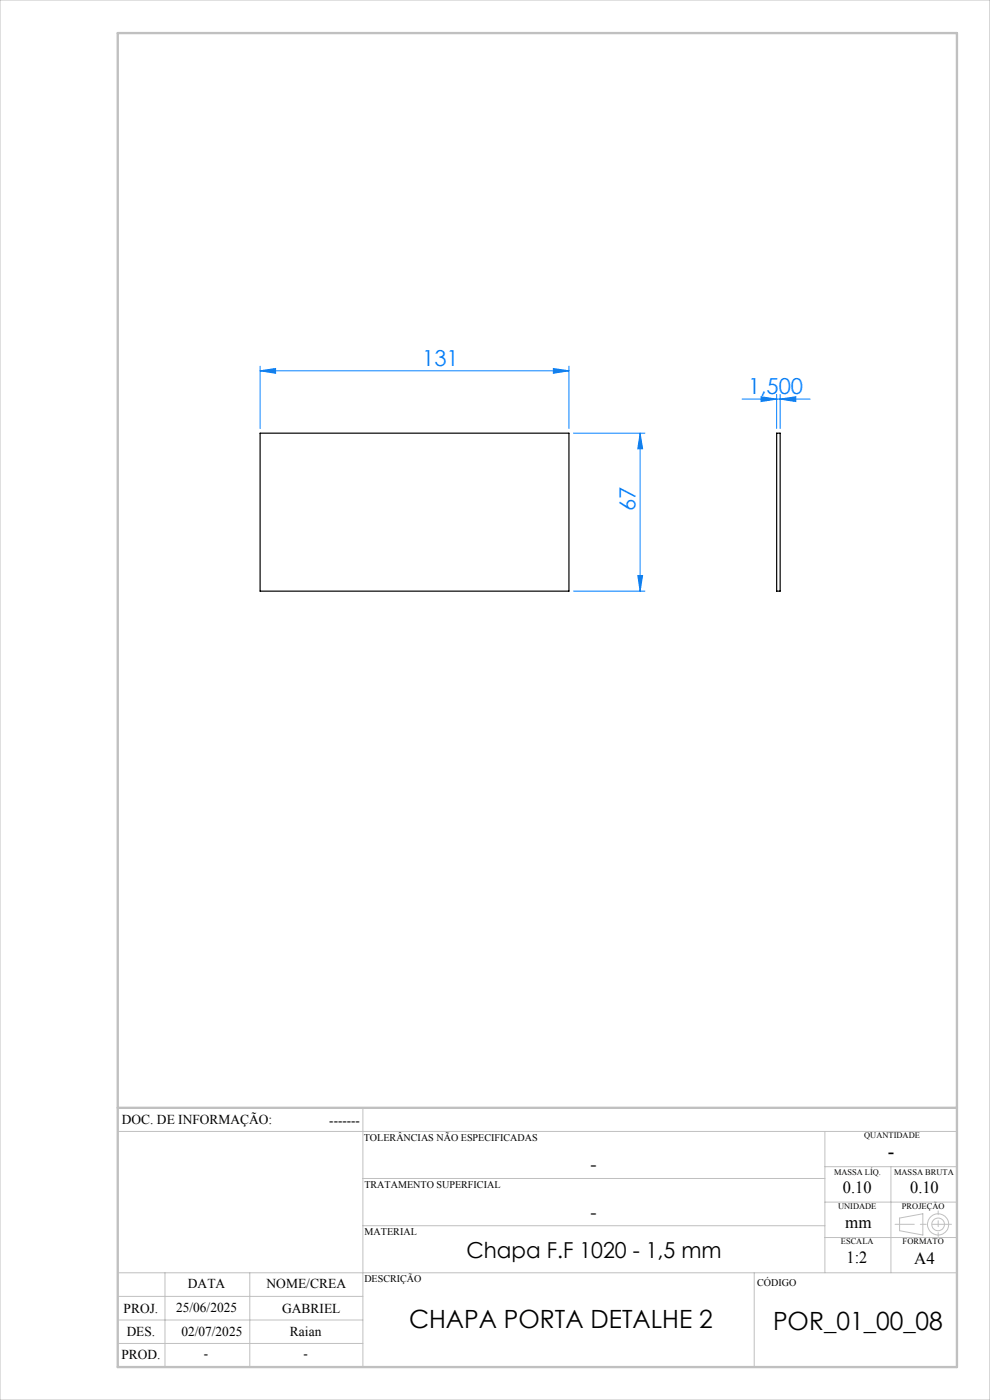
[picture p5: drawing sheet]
<svg xmlns="http://www.w3.org/2000/svg" width="210mm" height="297mm" viewBox="0 0 210 297" stroke-linecap="round" stroke-linejoin="round" font-family="sans-serif">
<g fill="none" stroke="#c0c0c0" stroke-width=".21">
<path d="M0 0h210v297h-210zM77 235v55M25 240h178M77 250h98M175 240v30M175 255h28M175 247.5h28M189 247.5v22.5M190.8 258.4l5-.9v4.5l-5-.9zM25 275h52M25 270h178M35 270v20"/>
<path d="M53 270v20M77 260h98M160 270v20M175 262.5h28M25 285h52M25 280h52"/>
<circle cx="199" cy="259.7" r="1.34"/>
<circle cx="199" cy="259.7" r="2.25"/>
</g>
<g fill="none" stroke="#0080ff" stroke-width=".21">
<path d="M55.2 78.7l3.3-.5v1zM55.2 77.7v13.2M55.2 78.7h65.5M117.4 78.2l3.3 .5-3.3 .5zM120.7 77.7v13.2M121.7 91.9h15.1M135.8 91.9l.5 3.3h-1zM135.8 91.9v33.5M157.4 84.7h14.4M161.4 84.2l3.3 .5-3.3 .5zM164.7 83.7v7.2M165.5 84.7l3.3-.5v1z"/>
<path d="M165.5 83.7v7.2M121.7 125.4h15.1M135.3 122.1h1l-.5 3.3z"/>
</g>
<path d="M201.8 259.7h-11.9" fill="none" stroke="#c0c0c0" stroke-width=".21" stroke-dasharray="15.2 1.3 1.3 1.3" stroke-dashoffset="11.2"/>
<path d="M199 256.9v5.4" fill="none" stroke="#c0c0c0" stroke-width=".21" stroke-dasharray="15.2 1.3 1.3 1.3" stroke-dashoffset="14.4"/>
<path d="M25 7h178v283h-178zM25 235h178" fill="none" stroke="#c0c0c0" stroke-width=".5"/>
<g fill="#0080ff">
<path d="M55.2 78.7l3.3-.5v1zM117.4 78.2l3.3 .5-3.3 .5zM161.4 84.2l3.3 .5-3.3 .5zM165.5 84.7l3.3-.5v1z"/>
<path d="M135.3 122.1h1l-.5 3.3zM135.8 91.9l.5 3.3h-1z"/>
</g>
<path d="M55.2 91.9h65.5v33.5h-65.5zM164.7 91.9h.8v33.5h-.8z" fill="none" stroke="#000" stroke-width=".25"/>
<g font-size="5.3">
<text x="86.8" y="281.7">CHAPA PORTA DETALHE 2</text>
<text x="164" y="282.2">POR_01_00_08</text>
</g>
<g font-size="4.7" fill="#0080ff">
<text x="89.6" y="77.6">131</text>
<text x="158.7" y="83.6">1,500</text>
<text x="134.8" y="108.5" transform="rotate(-90 134.8 108.5)">67</text>
</g>
<text font-size="4.7" x="99" y="266.8">Chapa F.F 1020 - 1,5 mm</text>
<text font-size="4.3" x="188.3" y="245.8">-</text>
<g font-size="4">
<text x="125.2" y="248.4">-</text>
<text x="125.2" y="258.6">-</text>
</g>
<g font-size="3.6">
<text x="178.8" y="253.1">0.10</text>
<text x="193.1" y="253.1">0.10</text>
<text x="179.3" y="260.6">mm</text>
<text x="179.6" y="267.9">1:2</text>
<text x="193.9" y="268.1">A4</text>
</g>
<g font-size="2.9">
<text x="25.9" y="238.4">DOC. DE INFORMAÇÃO:</text>
<text x="69.8" y="238.6">-------</text>
<text x="39.9" y="273.2">DATA</text>
<text x="56.5" y="273.2">NOME/CREA</text>
<text x="26.2" y="278.6">PROJ.</text>
<text x="37.4" y="278.2">25/06/2025</text>
<text x="59.8" y="278.6">GABRIEL</text>
<text x="26.9" y="283.4">DES.</text>
<text x="38.5" y="283.4">02/07/2025</text>
<text x="61.5" y="283.4">Raian</text>
<text x="25.7" y="288.3">PROD.</text>
<text x="43.3" y="288">-</text>
<text x="64.4" y="288">-</text>
</g>
<g font-size="2.2">
<text x="77.2" y="242.1">TOLERÂNCIAS NÃO ESPECIFICADAS</text>
<text x="77.3" y="251.9">TRATAMENTO SUPERFICIAL</text>
<text x="77.3" y="261.9">MATERIAL</text>
<text x="77.3" y="272.1">DESCRIÇÃO</text>
<text x="160.6" y="272.8">CÓDIGO</text>
</g>
<g font-size="1.8">
<text x="183.3" y="241.4">QUANTIDADE</text>
<text x="176.9" y="249.2">MASSA LÍQ.</text>
<text x="189.7" y="249.2">MASSA BRUTA</text>
<text x="177.8" y="256.5">UNIDADE</text>
<text x="191.3" y="256.5">PROJEÇÃO</text>
<text x="178.4" y="264">ESCALA</text>
<text x="191.5" y="264">FORMATO</text>
</g>
</svg>
